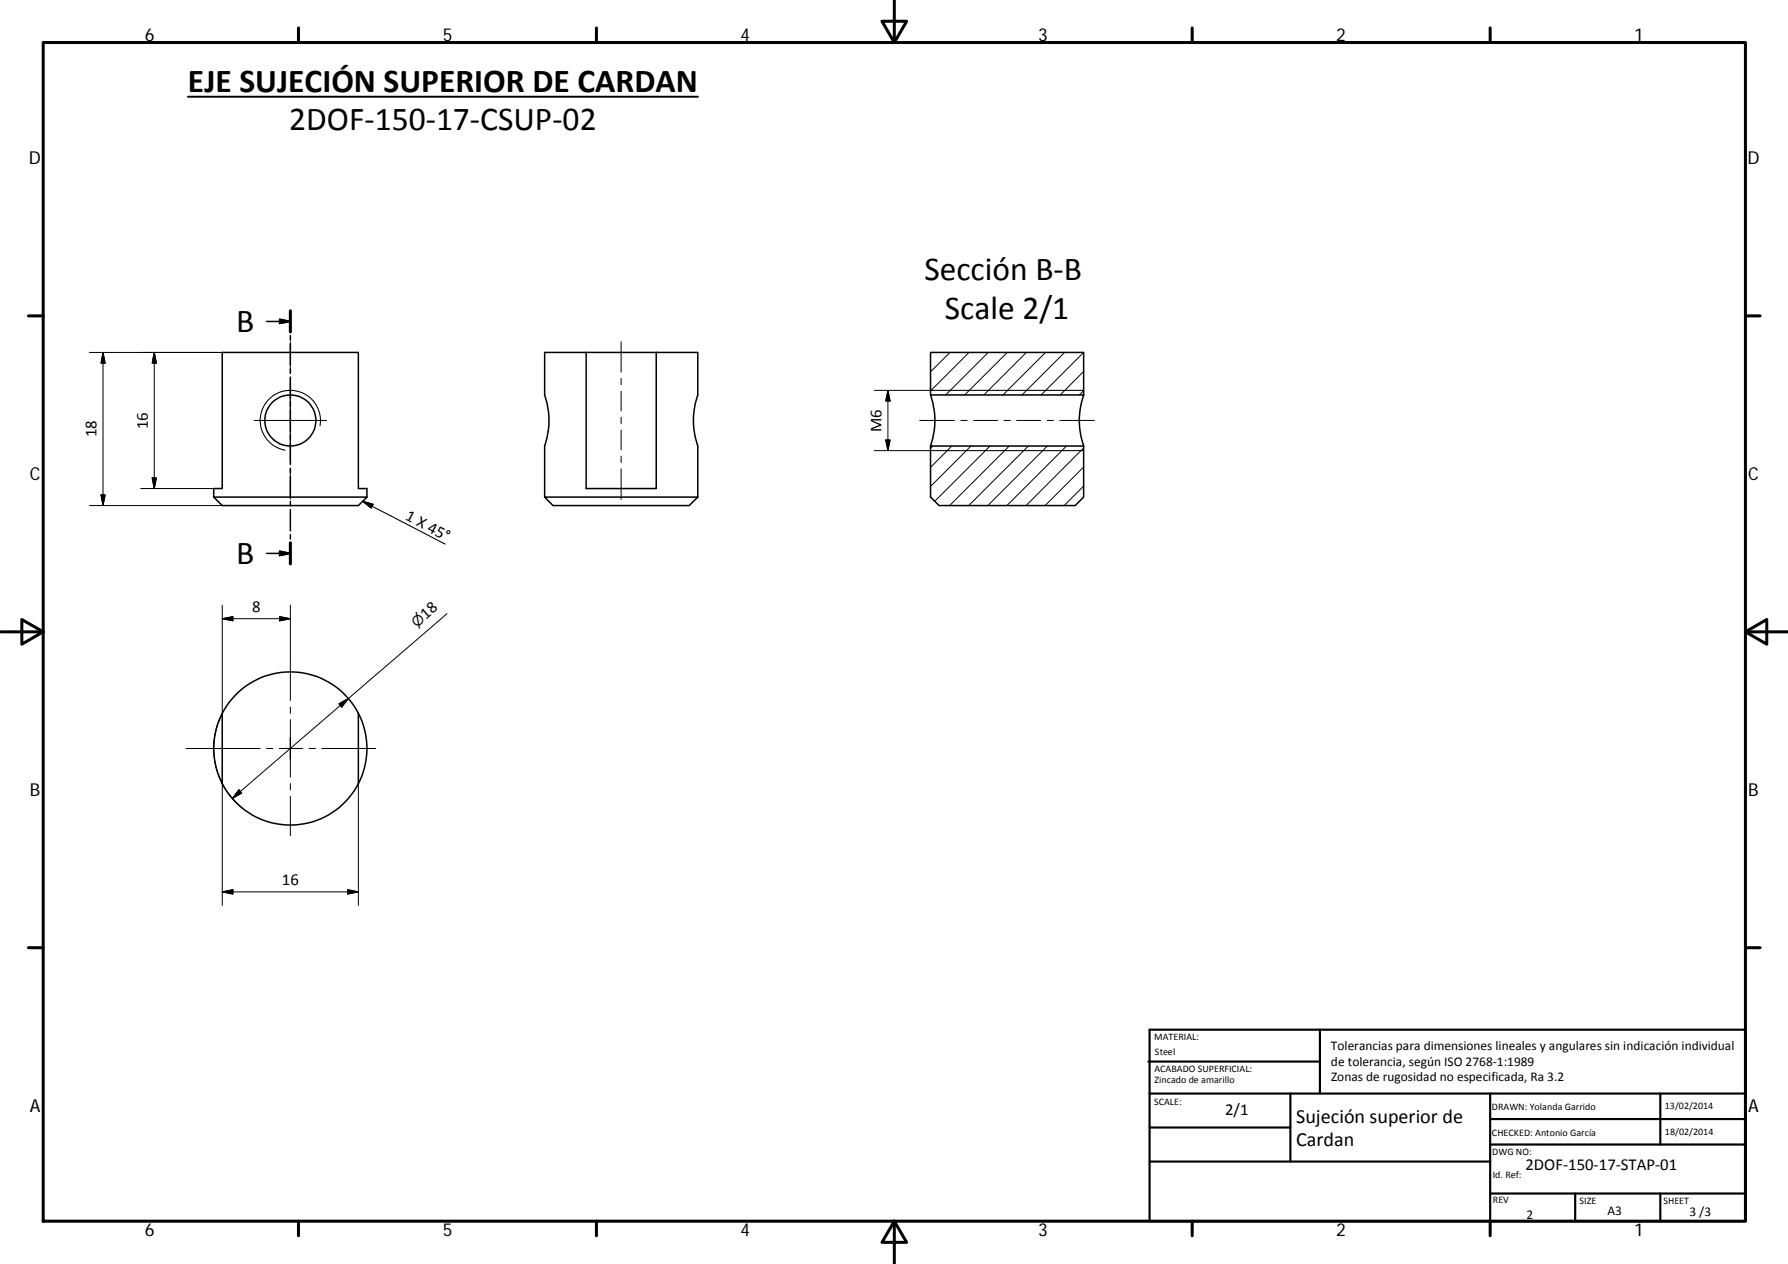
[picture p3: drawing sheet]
<svg xmlns="http://www.w3.org/2000/svg" width="420mm" height="297mm" viewBox="0 0 420 297" stroke-linecap="round" stroke-linejoin="round" font-family="sans-serif">
<g fill="none" stroke="#000" stroke-width=".36">
<path d="M62.6 75.5h5.6M65.7 75l2.5 .5-2.5 .5zM68.2 73v5M68.2 78.9v1M68.2 80.8v5M68.2 86.7v1M68.2 88.6v5M68.2 94.5v1M68.2 96.4v5M137.7 82.8h-9.7v10l.1 .5a18.1 18.1 0 0 1-.1 11.5v12M137.7 82.8v32h16.5v-32M137.7 82.8h16.5"/>
<path d="M154.2 82.8h9.8v10l-.2 .5a18.1 18.1 0 0 0 .2 11.5v12M218.7 82.8h35.9v10h-35.9zM218.7 92.8l.1 .5a18.1 18.1 0 0 1-.1 11.5M254.6 92.8v.4a17.8 17.8 0 0 0 0 11.6M50.2 116.8l2 2h32l2-2M50.2 116.8h36M50.2 116.8v-2h2v-32h32v32h2v2M68.2 102.3v1M68.2 104.2v5M68.2 110v1.1M68.2 112v5M68.2 117.8v1.1"/>
<path d="M68.2 119.8v5M128 116.8l2 2h32l2-2M128 116.8h36M218.7 104.8h35.9v12l-1.9 2h-32l-2-2zM62.6 130h5.6M65.7 129.5l2.5 .5-2.5 .6zM68.2 125.6v1.1M68.2 127.6v4.9M52.2 167.7a18 18 0 0 1 32 0M52.2 167.7v16.4a17.9 17.9 0 0 1 0-16.4zM84.2 167.7a17.8 17.8 0 0 1 0 16.5M84.2 167.7v16.4"/>
<path d="M52.2 184.1a18 18 0 0 0 32 0"/>
<circle cx="68.2" cy="98.8" r="6"/>
</g>
<path d="M218.7 91.7h35.9M75.2 100.1a7.1 7.1 0 0 0-5.7-8.3 7.1 7.1 0 0 0-8.3 5.8 7.1 7.1 0 0 0 5.8 8.2M85.2 117.8l19.4 10.1M85.2 117.8l2.5 .7-.5 .9zM218.7 105.9h35.9" fill="none" stroke="#000" stroke-width=".25"/>
<g fill="none" stroke="#000" stroke-width=".71">
<path d="M10.1 10h400.1v277h-400.1zM70.1 6.6v3.4M140.2 6.6v3.4M207.3 5h5.8l-2.9 5zM210.2 0v10M280.2 6.6v3.4M350.2 6.6v3.4M6.7 74.2h3.4M68.2 73v5M410.2 74.2h3.4M68.2 127.6v4.9M.2 148.5h9.9"/>
<path d="M5.1 145.6l5 2.9-5 2.9zM410.2 148.5l5-2.9v5.8zM410.2 148.5h9.9M6.7 222.7h3.4M410.2 222.7h3.4M70.1 287v3.4M140.2 287v3.4M210.2 287l2.9 5h-5.8zM210.2 287v10M280.2 287v3.4M350.2 287v3.4"/>
</g>
<g fill="none" stroke="#000" stroke-width=".51">
<path d="M269.8 249.5h40.4M270.1 257h140.1M270.1 242h140.1v45h-140.1zM303.2 257v16M310.2 242v15M350.2 257v30M390.2 257v12M270.1 273h80.1M270.1 265h33.1M350.2 269h60M350.2 263h60M350.2 280.5h60"/>
<path d="M370.2 280.5v6.5M390.2 280.5v6.5"/>
</g>
<path d="M65.7 75l2.5 .5-2.5 .5zM65.7 129.5l2.5 .5-2.5 .6z" fill="#000" stroke="#000" stroke-width=".36"/>
<g fill="none" stroke="#000" stroke-width=".23">
<path d="M21 82.8h31.2M24.2 82.8l.5 2.5h-1zM24.2 82.8v36M36.2 82.8v32M36.2 82.8l.6 2.5h-1zM59.7 98.8h17M68.2 80.3v7.1M68.2 88.9v19.8M146 80.3v7.1M146 88.9v1.5M146 91.9v4.7M146 98.1v1.5"/>
<path d="M205.5 91.7h13.2M208.6 91.7v14.2M208.6 91.7l.6 2.5h-1.1zM216.1 98.8h8.2M218.7 82.8v.1M223.2 82.8l-4.5 4.6M225.8 98.8h1.5M227.7 82.8l-9 9.1M228.8 98.8h5.6M232.2 82.8l-10 10M235.9 98.8h1.5M236.7 82.8l-10 10"/>
<path d="M238.9 98.8h5.6M241.2 82.8l-10 10M245.7 82.8l-10 10M246.1 98.8h1.4M249 98.8h8.2M250.2 82.8l-10 10M254.6 91.8l-1 1M254.6 87.3l-5.5 5.5M254.6 82.8l-9.9 10M21 118.8h31.2M23.7 116.3h1l-.5 2.5zM33.1 114.8h17.1"/>
<path d="M35.8 112.3h1l-.6 2.5zM68.2 110.2v7.1M146 101.1v4.6M146 107.2v1.5M146 110.2v7.1M205.5 105.9h13.2M208.1 103.4h1.1l-.6 2.5zM219.2 104.8l-.5 .5M223.7 104.8l-5 5M228.2 104.8l-9.5 9.5M232.7 104.8l-13 13M237.2 104.8l-14.1 14"/>
<path d="M241.6 104.8l-14 14M246.1 104.8l-14 14M250.6 104.8l-14 14M254.6 114.2l-4.5 4.6M254.6 109.7l-9 9.1M254.6 105.3l-13.5 13.5M52.2 142.2v25.5a17.5 17.5 0 0 0-2 8.1M52.2 145.4l2.5-.5v1zM52.2 145.4h16M65.7 144.9l2.5 .5-2.5 .5zM68.2 142.2v22.4M105 144.2l-50.4 43.4"/>
<path d="M43.7 175.9h17.4M50.2 176a18 18 0 0 0 6.7 13.9M62.6 175.9h1.5M65.6 175.9h5.5M68.2 166.1v1.5M68.2 169.1v13.5M72.6 175.9h1.5M75.6 175.9h12.7M79.6 165.4l2.3-1.3-1.6 2.1zM52.2 184.1v28.7M56.1 185.6l.7 .8-2.2 1.2zM68.2 184.2v1.4"/>
<path d="M68.2 187.1v9.3M84.2 184.1v28.7M52.2 209.6l2.5-.5v1zM52.2 209.6h32M81.7 209.1l2.5 .5-2.5 .5z"/>
</g>
<path d="M24.2 82.8l.5 2.5h-1zM36.2 82.8l.6 2.5h-1zM208.6 91.7l.6 2.5h-1.1zM23.7 116.3h1l-.5 2.5zM35.8 112.3h1l-.6 2.5zM208.1 103.4h1.1l-.6 2.5zM52.2 145.4l2.5-.5v1zM65.7 144.9l2.5 .5-2.5 .5zM79.6 165.4l2.3-1.3-1.6 2.1zM56.1 185.6l.7 .8-2.2 1.2zM52.2 209.6l2.5-.5v1zM81.7 209.1l2.5 .5-2.5 .5z" fill="#000" stroke="#000" stroke-width=".23"/>
<path d="M44.2 22.7h119.8" fill="none" stroke="#000" stroke-width=".46"/>
<path d="M85.2 117.8l2.5 .7-.5 .9z" fill="#000" stroke="#000" stroke-width=".25"/>
<g font-size="7.9">
<text x="44.2" y="21.6">EJE SUJECIÓN SUPERIOR DE CARDAN</text>
<text x="68" y="30.6">2DOF‐150‐17‐CSUP‐02</text>
<text x="217.2" y="65.9">Sección B‐B</text>
<text x="222" y="74.9">Scale 2/1</text>
<text x="55.5" y="78">B</text>
<text x="55.5" y="132.5">B</text>
</g>
<g font-size="4.7">
<text x="304.6" y="263.9">Sujeción superior de</text>
<text x="304.6" y="269.3">Cardan</text>
</g>
<g font-size="4.2">
<text x="34" y="9.6">6</text>
<text x="104" y="9.6">5</text>
<text x="174" y="9.6">4</text>
<text x="244" y="9.6">3</text>
<text x="314" y="9.6">2</text>
<text x="384" y="9.6">1</text>
<text x="6.8" y="38.7">D</text>
<text x="410.6" y="38.7">D</text>
<text x="7" y="112.9">C</text>
<text x="410.8" y="112.9">C</text>
<text x="7" y="187.1">B</text>
<text x="410.8" y="187.1">B</text>
<text x="7" y="261.3">A</text>
<text x="410.8" y="261.3">A</text>
<text x="34" y="290.4">6</text>
<text x="104" y="290.4">5</text>
<text x="174" y="290.4">4</text>
<text x="244" y="290.4">3</text>
<text x="314" y="290.4">2</text>
<text x="384" y="290.4">1</text>
</g>
<g font-size="3.9">
<text x="34.7" y="100.8" transform="rotate(-90 34.7 100.8)">16</text>
<text x="207.1" y="101.5" transform="rotate(-90 207.1 101.5)">M6</text>
<text x="22.7" y="102.8" transform="rotate(-90 22.7 102.8)">18</text>
<text x="95.1" y="122" transform="rotate(27 95.1 122)">1 X 45°</text>
<text x="59.2" y="143.8">8</text>
<text x="100" y="145.7" transform="rotate(-41 100 145.7)">18</text>
<text x="66.3" y="208">16</text>
<text x="287.9" y="262.1">2/1</text>
<text x="358.5" y="274.9">2DOF‐150‐17‐STAP‐01</text>
</g>
<text font-size="3.3" x="97.9" y="147.5" transform="rotate(-41 97.9 147.5)">⌀</text>
<g font-size="3.1">
<text x="312.8" y="246.8">Tolerancias para dimensiones lineales y angulares sin indicación individual</text>
<text x="312.8" y="250.4">de tolerancia, según ISO 2768‐1:1989</text>
<text x="312.8" y="254">Zonas de rugosidad no especificada, Ra 3.2</text>
<text x="358.7" y="286.4">2</text>
<text x="377.7" y="285.6">A3</text>
<text x="397" y="285.9">3 /3</text>
</g>
<g font-size="2.4">
<text x="271.2" y="244.4">MATERIAL:</text>
<text x="271.3" y="251.9">ACABADO SUPERFICIAL:</text>
<text x="271.4" y="247.9">Steel</text>
<text x="271.3" y="254.6">Zincado de amarillo</text>
<text x="271.2" y="259.7">SCALE:</text>
<text x="350.6" y="260.9">DRAWN: Yolanda Garrido</text>
<text x="391.2" y="260.6">13/02/2014</text>
<text x="350.6" y="267">CHECKED: Antonio García</text>
<text x="391.2" y="266.6">18/02/2014</text>
<text x="350.7" y="271.4">DWG NO:</text>
<text x="350.8" y="276.8">Id. Ref:</text>
<text x="350.8" y="282.8">REV</text>
<text x="371.2" y="282.9">SIZE</text>
<text x="390.9" y="282.9">SHEET</text>
</g>
</svg>
